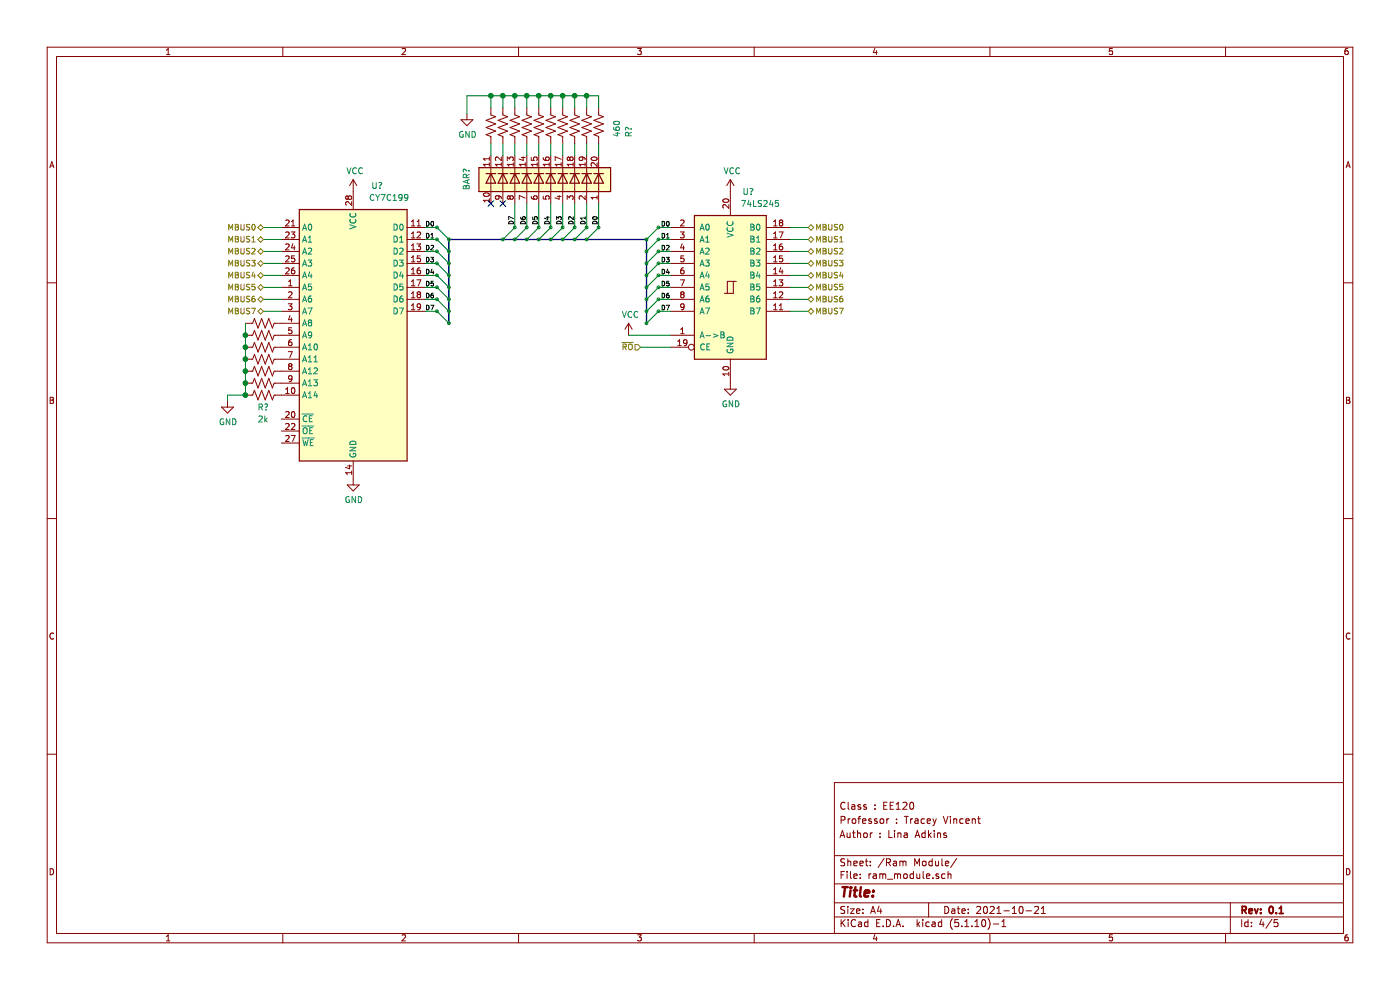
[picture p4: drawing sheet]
EESchema Schematic File Version 4
EELAYER 30 0
EELAYER END
$Descr A4 11693 8268
encoding utf-8
Sheet 4 5
Title ""
Date "2021-10-21"
Rev "0.1"
Comp ""
Comment1 "Author : Lina Adkins"
Comment2 "Professor : Tracey Vincent"
Comment3 "Class : EE120"
Comment4 ""
$EndDescr
$Comp
L Memory_RAM:CY7C199 U?
U 1 1
P 2950 2800
F 0 "U?" H 3150 4050 50  0000 C CNN
F 1 "CY7C199" H 3250 3950 50  0000 C CNN
F 2 "" H 2950 2800 50  0001 C CNN
F 3 "" H 2950 2800 50  0001 C CNN
	1    2950 2800
	1    0    0    -1  
$EndComp
$Comp
L 74xx:74LS245 U?
U 1 1
P 6100 2400
F 0 "U?" H 6250 3200 50  0000 C CNN
F 1 "74LS245" H 6350 3100 50  0000 C CNN
F 2 "" H 6100 2400 50  0001 C CNN
F 3 "http://www.ti.com/lit/gpn/sn74LS245" H 6100 2400 50  0001 C CNN
	1    6100 2400
	1    0    0    -1  
$EndComp
$Comp
L LED:HDSP-4830_2 BAR?
U 1 1
P 4600 1500
AR Path="/616D0223/6170CD8D" Ref="BAR?"  Part="1" 
AR Path="/616E1F62/6170CD8D" Ref="BAR?"  Part="1" 
F 0 "BAR?" H 4700 800 50  0000 R CNN
F 1 "HDSP-4830_2" H 5050 700 50  0001 R CNN
F 2 "Display:HDSP-4830" H 4600 700 50  0001 C CNN
F 3 "https://docs.broadcom.com/docs/AV02-1798EN" H 2600 1700 50  0001 C CNN
	1    4600 1500
	0    1    -1   0   
$EndComp
$Comp
L Device:R_US R?
U 1 1
P 5000 1050
AR Path="/616D0223/6170CD93" Ref="R?"  Part="1" 
AR Path="/616E1F62/6170CD93" Ref="R?"  Part="1" 
F 0 "R?" V 5250 950 50  0000 L CNN
F 1 "460" V 5150 950 50  0000 L CNN
F 2 "" V 5040 1040 50  0001 C CNN
F 3 "~" H 5000 1050 50  0001 C CNN
	1    5000 1050
	1    0    0    -1  
$EndComp
Wire Wire Line
	5000 1300 5000 1200
$Comp
L Device:R_US R?
U 1 1
P 4100 1050
AR Path="/616D0223/6170CD9A" Ref="R?"  Part="1" 
AR Path="/616E1F62/6170CD9A" Ref="R?"  Part="1" 
F 0 "R?" H 4168 1096 50  0001 L CNN
F 1 "460" H 4168 1005 50  0001 L CNN
F 2 "" V 4140 1040 50  0001 C CNN
F 3 "~" H 4100 1050 50  0001 C CNN
	1    4100 1050
	1    0    0    -1  
$EndComp
$Comp
L Device:R_US R?
U 1 1
P 4200 1050
AR Path="/616D0223/6170CDA0" Ref="R?"  Part="1" 
AR Path="/616E1F62/6170CDA0" Ref="R?"  Part="1" 
F 0 "R?" H 4268 1096 50  0001 L CNN
F 1 "460" H 4268 1005 50  0001 L CNN
F 2 "" V 4240 1040 50  0001 C CNN
F 3 "~" H 4200 1050 50  0001 C CNN
	1    4200 1050
	1    0    0    -1  
$EndComp
$Comp
L Device:R_US R?
U 1 1
P 4300 1050
AR Path="/616D0223/6170CDA6" Ref="R?"  Part="1" 
AR Path="/616E1F62/6170CDA6" Ref="R?"  Part="1" 
F 0 "R?" H 4368 1096 50  0001 L CNN
F 1 "460" H 4368 1005 50  0001 L CNN
F 2 "" V 4340 1040 50  0001 C CNN
F 3 "~" H 4300 1050 50  0001 C CNN
	1    4300 1050
	1    0    0    -1  
$EndComp
$Comp
L Device:R_US R?
U 1 1
P 4400 1050
AR Path="/616D0223/6170CDAC" Ref="R?"  Part="1" 
AR Path="/616E1F62/6170CDAC" Ref="R?"  Part="1" 
F 0 "R?" H 4468 1096 50  0001 L CNN
F 1 "460" H 4468 1005 50  0001 L CNN
F 2 "" V 4440 1040 50  0001 C CNN
F 3 "~" H 4400 1050 50  0001 C CNN
	1    4400 1050
	1    0    0    -1  
$EndComp
$Comp
L Device:R_US R?
U 1 1
P 4500 1050
AR Path="/616D0223/6170CDB2" Ref="R?"  Part="1" 
AR Path="/616E1F62/6170CDB2" Ref="R?"  Part="1" 
F 0 "R?" H 4568 1096 50  0001 L CNN
F 1 "460" H 4568 1005 50  0001 L CNN
F 2 "" V 4540 1040 50  0001 C CNN
F 3 "~" H 4500 1050 50  0001 C CNN
	1    4500 1050
	1    0    0    -1  
$EndComp
$Comp
L Device:R_US R?
U 1 1
P 4600 1050
AR Path="/616D0223/6170CDB8" Ref="R?"  Part="1" 
AR Path="/616E1F62/6170CDB8" Ref="R?"  Part="1" 
F 0 "R?" H 4668 1096 50  0001 L CNN
F 1 "460" H 4668 1005 50  0001 L CNN
F 2 "" V 4640 1040 50  0001 C CNN
F 3 "~" H 4600 1050 50  0001 C CNN
	1    4600 1050
	1    0    0    -1  
$EndComp
$Comp
L Device:R_US R?
U 1 1
P 4700 1050
AR Path="/616D0223/6170CDBE" Ref="R?"  Part="1" 
AR Path="/616E1F62/6170CDBE" Ref="R?"  Part="1" 
F 0 "R?" H 4768 1096 50  0001 L CNN
F 1 "460" H 4768 1005 50  0001 L CNN
F 2 "" V 4740 1040 50  0001 C CNN
F 3 "~" H 4700 1050 50  0001 C CNN
	1    4700 1050
	1    0    0    -1  
$EndComp
$Comp
L Device:R_US R?
U 1 1
P 4800 1050
AR Path="/616D0223/6170CDC4" Ref="R?"  Part="1" 
AR Path="/616E1F62/6170CDC4" Ref="R?"  Part="1" 
F 0 "R?" H 4868 1096 50  0001 L CNN
F 1 "460" H 4868 1005 50  0001 L CNN
F 2 "" V 4840 1040 50  0001 C CNN
F 3 "~" H 4800 1050 50  0001 C CNN
	1    4800 1050
	1    0    0    -1  
$EndComp
$Comp
L Device:R_US R?
U 1 1
P 4900 1050
AR Path="/616D0223/6170CDCA" Ref="R?"  Part="1" 
AR Path="/616E1F62/6170CDCA" Ref="R?"  Part="1" 
F 0 "R?" H 4968 1096 50  0001 L CNN
F 1 "460" H 4968 1005 50  0001 L CNN
F 2 "" V 4940 1040 50  0001 C CNN
F 3 "~" H 4900 1050 50  0001 C CNN
	1    4900 1050
	1    0    0    -1  
$EndComp
Wire Wire Line
	4900 1300 4900 1200
Wire Wire Line
	4500 1300 4500 1200
Wire Wire Line
	4400 1300 4400 1200
Wire Wire Line
	4300 1300 4300 1200
Wire Wire Line
	4200 1300 4200 1200
Wire Wire Line
	4100 1300 4100 1200
$Comp
L power:GND #PWR?
U 1 1
P 3900 950
AR Path="/616D0223/6170CDD6" Ref="#PWR?"  Part="1" 
AR Path="/616E1F62/6170CDD6" Ref="#PWR?"  Part="1" 
F 0 "#PWR?" H 3900 700 50  0001 C CNN
F 1 "GND" H 3905 777 50  0000 C CNN
F 2 "" H 3900 950 50  0001 C CNN
F 3 "" H 3900 950 50  0001 C CNN
	1    3900 950 
	1    0    0    -1  
$EndComp
Wire Wire Line
	4100 800  4200 800 
Wire Wire Line
	4100 900  4100 800 
Wire Wire Line
	4200 900  4200 800 
Connection ~ 4200 800 
Wire Wire Line
	4200 800  4300 800 
Wire Wire Line
	4300 900  4300 800 
Connection ~ 4300 800 
Wire Wire Line
	4300 800  4400 800 
Wire Wire Line
	4400 900  4400 800 
Connection ~ 4400 800 
Wire Wire Line
	4400 800  4500 800 
Wire Wire Line
	4500 900  4500 800 
Connection ~ 4500 800 
Wire Wire Line
	4500 800  4600 800 
Wire Wire Line
	4600 900  4600 800 
Connection ~ 4600 800 
Wire Wire Line
	4600 800  4700 800 
Wire Wire Line
	4700 900  4700 800 
Connection ~ 4700 800 
Wire Wire Line
	4700 800  4800 800 
Wire Wire Line
	4800 900  4800 800 
Connection ~ 4800 800 
Wire Wire Line
	4800 800  4900 800 
Wire Wire Line
	4900 900  4900 800 
Connection ~ 4900 800 
Wire Wire Line
	4900 800  5000 800 
Wire Wire Line
	5000 900  5000 800 
Wire Wire Line
	4600 1300 4600 1200
Wire Wire Line
	4700 1300 4700 1200
Wire Wire Line
	4800 1300 4800 1200
NoConn ~ 4100 1700
NoConn ~ 4200 1700
Wire Wire Line
	3550 1900 3650 1900
Wire Wire Line
	3550 2000 3650 2000
Wire Wire Line
	3550 2100 3650 2100
Wire Wire Line
	3550 2200 3650 2200
Wire Wire Line
	3550 2300 3650 2300
Wire Wire Line
	3550 2400 3650 2400
Wire Wire Line
	3550 2500 3650 2500
Wire Wire Line
	3550 2600 3650 2600
Text Label 3550 1900 0    39   ~ 0
D0
Text Label 3550 2000 0    39   ~ 0
D1
Text Label 3550 2100 0    39   ~ 0
D2
Text Label 3550 2200 0    39   ~ 0
D3
Text Label 3550 2300 0    39   ~ 0
D4
Text Label 3550 2400 0    39   ~ 0
D5
Text Label 3550 2500 0    39   ~ 0
D6
Text Label 3550 2600 0    39   ~ 0
D7
Entry Wire Line
	3650 1900 3750 2000
Entry Wire Line
	3650 2000 3750 2100
Entry Wire Line
	3650 2100 3750 2200
Entry Wire Line
	3650 2200 3750 2300
Entry Wire Line
	3650 2300 3750 2400
Entry Wire Line
	3650 2400 3750 2500
Entry Wire Line
	3650 2500 3750 2600
Entry Wire Line
	3650 2600 3750 2700
Wire Wire Line
	5600 2100 5500 2100
Wire Wire Line
	5600 2200 5500 2200
Wire Wire Line
	5600 2300 5500 2300
Wire Wire Line
	5600 2400 5500 2400
Wire Wire Line
	5600 2500 5500 2500
Wire Wire Line
	5600 2600 5500 2600
Text Label 5600 1900 2    39   ~ 0
D0
Text Label 5600 2000 2    39   ~ 0
D1
Text Label 5600 2100 2    39   ~ 0
D2
Text Label 5600 2200 2    39   ~ 0
D3
Text Label 5600 2300 2    39   ~ 0
D4
Text Label 5600 2400 2    39   ~ 0
D5
Text Label 5600 2500 2    39   ~ 0
D6
Text Label 5600 2600 2    39   ~ 0
D7
Entry Wire Line
	5500 1900 5400 2000
Entry Wire Line
	5500 2000 5400 2100
Entry Wire Line
	5500 2100 5400 2200
Entry Wire Line
	5500 2200 5400 2300
Entry Wire Line
	5500 2300 5400 2400
Entry Wire Line
	5500 2400 5400 2500
Entry Wire Line
	5500 2500 5400 2600
Entry Wire Line
	5500 2600 5400 2700
Wire Wire Line
	5600 2000 5500 2000
Wire Wire Line
	5600 1900 5500 1900
Entry Wire Line
	4300 1900 4200 2000
Entry Wire Line
	4400 1900 4300 2000
Entry Wire Line
	4500 1900 4400 2000
Entry Wire Line
	4600 1900 4500 2000
Entry Wire Line
	4700 1900 4600 2000
Entry Wire Line
	4800 1900 4700 2000
Entry Wire Line
	4900 1900 4800 2000
Entry Wire Line
	5000 1900 4900 2000
Text Label 4300 1800 3    39   ~ 0
D7
Text Label 4400 1800 3    39   ~ 0
D6
Text Label 4500 1800 3    39   ~ 0
D5
Text Label 4600 1800 3    39   ~ 0
D4
Text Label 4700 1800 3    39   ~ 0
D3
Text Label 4800 1800 3    39   ~ 0
D2
Text Label 4900 1800 3    39   ~ 0
D1
Text Label 5000 1800 3    39   ~ 0
D0
Wire Wire Line
	4700 1700 4700 1900
Wire Wire Line
	4800 1700 4800 1900
Wire Wire Line
	4900 1700 4900 1900
Wire Wire Line
	4600 1700 4600 1900
Wire Wire Line
	4500 1700 4500 1900
Wire Wire Line
	4400 1700 4400 1900
Wire Wire Line
	4300 1700 4300 1900
Wire Wire Line
	5000 1700 5000 1900
Wire Wire Line
	4100 800  3900 800 
Wire Wire Line
	3900 800  3900 950 
Connection ~ 4100 800 
$Comp
L power:VCC #PWR?
U 1 1
P 5250 2800
F 0 "#PWR?" H 5250 2650 50  0001 C CNN
F 1 "VCC" H 5265 2973 50  0000 C CNN
F 2 "" H 5250 2800 50  0001 C CNN
F 3 "" H 5250 2800 50  0001 C CNN
	1    5250 2800
	1    0    0    -1  
$EndComp
Wire Wire Line
	5600 2800 5250 2800
Text HLabel 5350 2900 0    47   Input ~ 0
~RO~
Wire Wire Line
	5600 2900 5350 2900
$Comp
L power:GND #PWR?
U 1 1
P 6100 3200
F 0 "#PWR?" H 6100 2950 50  0001 C CNN
F 1 "GND" H 6105 3027 50  0000 C CNN
F 2 "" H 6100 3200 50  0001 C CNN
F 3 "" H 6100 3200 50  0001 C CNN
	1    6100 3200
	1    0    0    -1  
$EndComp
$Comp
L power:GND #PWR?
U 1 1
P 2950 4000
F 0 "#PWR?" H 2950 3750 50  0001 C CNN
F 1 "GND" H 2955 3827 50  0000 C CNN
F 2 "" H 2950 4000 50  0001 C CNN
F 3 "" H 2950 4000 50  0001 C CNN
	1    2950 4000
	1    0    0    -1  
$EndComp
Text HLabel 6750 1900 2    47   BiDi ~ 0
MBUS0
Wire Wire Line
	6600 1900 6750 1900
Wire Wire Line
	6600 2000 6750 2000
Wire Wire Line
	6600 2100 6750 2100
Wire Wire Line
	6600 2200 6750 2200
Wire Wire Line
	6600 2300 6750 2300
Wire Wire Line
	6600 2400 6750 2400
Wire Wire Line
	6600 2500 6750 2500
Wire Wire Line
	6600 2600 6750 2600
Text HLabel 6750 2000 2    47   BiDi ~ 0
MBUS1
Text HLabel 6750 2100 2    47   BiDi ~ 0
MBUS2
Text HLabel 6750 2200 2    47   BiDi ~ 0
MBUS3
Text HLabel 6750 2300 2    47   BiDi ~ 0
MBUS4
Text HLabel 6750 2400 2    47   BiDi ~ 0
MBUS5
Text HLabel 6750 2500 2    47   BiDi ~ 0
MBUS6
Text HLabel 6750 2600 2    47   BiDi ~ 0
MBUS7
Text HLabel 2200 1900 0    47   BiDi ~ 0
MBUS0
Wire Wire Line
	2350 1900 2200 1900
Wire Wire Line
	2350 2000 2200 2000
Wire Wire Line
	2350 2100 2200 2100
Wire Wire Line
	2350 2200 2200 2200
Wire Wire Line
	2350 2300 2200 2300
Wire Wire Line
	2350 2400 2200 2400
Wire Wire Line
	2350 2500 2200 2500
Wire Wire Line
	2350 2600 2200 2600
Text HLabel 2200 2000 0    47   BiDi ~ 0
MBUS1
Text HLabel 2200 2100 0    47   BiDi ~ 0
MBUS2
Text HLabel 2200 2200 0    47   BiDi ~ 0
MBUS3
Text HLabel 2200 2300 0    47   BiDi ~ 0
MBUS4
Text HLabel 2200 2400 0    47   BiDi ~ 0
MBUS5
Text HLabel 2200 2500 0    47   BiDi ~ 0
MBUS6
Text HLabel 2200 2600 0    47   BiDi ~ 0
MBUS7
$Comp
L Device:R_US R?
U 1 1
P 2200 2700
AR Path="/616D0223/61767E38" Ref="R?"  Part="1" 
AR Path="/616E1F62/61767E38" Ref="R?"  Part="1" 
F 0 "R?" V 2450 2600 50  0001 L CNN
F 1 "2k" V 2350 2600 50  0001 L CNN
F 2 "" V 2240 2690 50  0001 C CNN
F 3 "~" H 2200 2700 50  0001 C CNN
	1    2200 2700
	0    1    1    0   
$EndComp
$Comp
L Device:R_US R?
U 1 1
P 2200 2800
AR Path="/616D0223/6176AF7E" Ref="R?"  Part="1" 
AR Path="/616E1F62/6176AF7E" Ref="R?"  Part="1" 
F 0 "R?" V 2450 2700 50  0001 L CNN
F 1 "2k" V 2350 2700 50  0001 L CNN
F 2 "" V 2240 2790 50  0001 C CNN
F 3 "~" H 2200 2800 50  0001 C CNN
	1    2200 2800
	0    1    1    0   
$EndComp
$Comp
L Device:R_US R?
U 1 1
P 2200 2900
AR Path="/616D0223/6176B13E" Ref="R?"  Part="1" 
AR Path="/616E1F62/6176B13E" Ref="R?"  Part="1" 
F 0 "R?" V 2450 2800 50  0001 L CNN
F 1 "2k" V 2350 2800 50  0001 L CNN
F 2 "" V 2240 2890 50  0001 C CNN
F 3 "~" H 2200 2900 50  0001 C CNN
	1    2200 2900
	0    1    1    0   
$EndComp
$Comp
L Device:R_US R?
U 1 1
P 2200 3000
AR Path="/616D0223/6176B385" Ref="R?"  Part="1" 
AR Path="/616E1F62/6176B385" Ref="R?"  Part="1" 
F 0 "R?" V 2450 2900 50  0001 L CNN
F 1 "2k" V 2350 2900 50  0001 L CNN
F 2 "" V 2240 2990 50  0001 C CNN
F 3 "~" H 2200 3000 50  0001 C CNN
	1    2200 3000
	0    1    1    0   
$EndComp
$Comp
L Device:R_US R?
U 1 1
P 2200 3100
AR Path="/616D0223/6176B5D6" Ref="R?"  Part="1" 
AR Path="/616E1F62/6176B5D6" Ref="R?"  Part="1" 
F 0 "R?" V 2450 3000 50  0001 L CNN
F 1 "2k" V 2350 3000 50  0001 L CNN
F 2 "" V 2240 3090 50  0001 C CNN
F 3 "~" H 2200 3100 50  0001 C CNN
	1    2200 3100
	0    1    1    0   
$EndComp
$Comp
L Device:R_US R?
U 1 1
P 2200 3200
AR Path="/616D0223/6176B7B1" Ref="R?"  Part="1" 
AR Path="/616E1F62/6176B7B1" Ref="R?"  Part="1" 
F 0 "R?" V 2450 3100 50  0001 L CNN
F 1 "2k" V 2350 3100 50  0001 L CNN
F 2 "" V 2240 3190 50  0001 C CNN
F 3 "~" H 2200 3200 50  0001 C CNN
	1    2200 3200
	0    1    1    0   
$EndComp
$Comp
L Device:R_US R?
U 1 1
P 2200 3300
AR Path="/616D0223/6176B999" Ref="R?"  Part="1" 
AR Path="/616E1F62/6176B999" Ref="R?"  Part="1" 
F 0 "R?" V 2300 3250 50  0000 L CNN
F 1 "2k" V 2400 3250 50  0000 L CNN
F 2 "" V 2240 3290 50  0001 C CNN
F 3 "~" H 2200 3300 50  0001 C CNN
	1    2200 3300
	0    1    1    0   
$EndComp
Wire Wire Line
	2050 2700 2050 2800
Connection ~ 2050 2800
Wire Wire Line
	2050 2800 2050 2900
Connection ~ 2050 2900
Wire Wire Line
	2050 2900 2050 3000
Connection ~ 2050 3000
Wire Wire Line
	2050 3000 2050 3100
Connection ~ 2050 3100
Wire Wire Line
	2050 3100 2050 3200
Connection ~ 2050 3200
Wire Wire Line
	2050 3200 2050 3300
Wire Wire Line
	2050 3300 1900 3300
Wire Wire Line
	1900 3300 1900 3350
Wire Bus Line
	3750 2000 3750 2700
Wire Bus Line
	5400 2000 5400 2700
Wire Bus Line
	3750 2000 5400 2000
Connection ~ 2050 3300
$Comp
L power:GND #PWR?
U 1 1
P 1900 3350
AR Path="/616D0223/6176FB95" Ref="#PWR?"  Part="1" 
AR Path="/616E1F62/6176FB95" Ref="#PWR?"  Part="1" 
F 0 "#PWR?" H 1900 3100 50  0001 C CNN
F 1 "GND" H 1905 3177 50  0000 C CNN
F 2 "" H 1900 3350 50  0001 C CNN
F 3 "" H 1900 3350 50  0001 C CNN
	1    1900 3350
	1    0    0    -1  
$EndComp
$Comp
L power:VCC #PWR?
U 1 1
P 2950 1600
F 0 "#PWR?" H 2950 1450 50  0001 C CNN
F 1 "VCC" H 2965 1773 50  0000 C CNN
F 2 "" H 2950 1600 50  0001 C CNN
F 3 "" H 2950 1600 50  0001 C CNN
	1    2950 1600
	1    0    0    -1  
$EndComp
$Comp
L power:VCC #PWR?
U 1 1
P 6100 1600
F 0 "#PWR?" H 6100 1450 50  0001 C CNN
F 1 "VCC" H 6115 1773 50  0000 C CNN
F 2 "" H 6100 1600 50  0001 C CNN
F 3 "" H 6100 1600 50  0001 C CNN
	1    6100 1600
	1    0    0    -1  
$EndComp
$EndSCHEMATC
